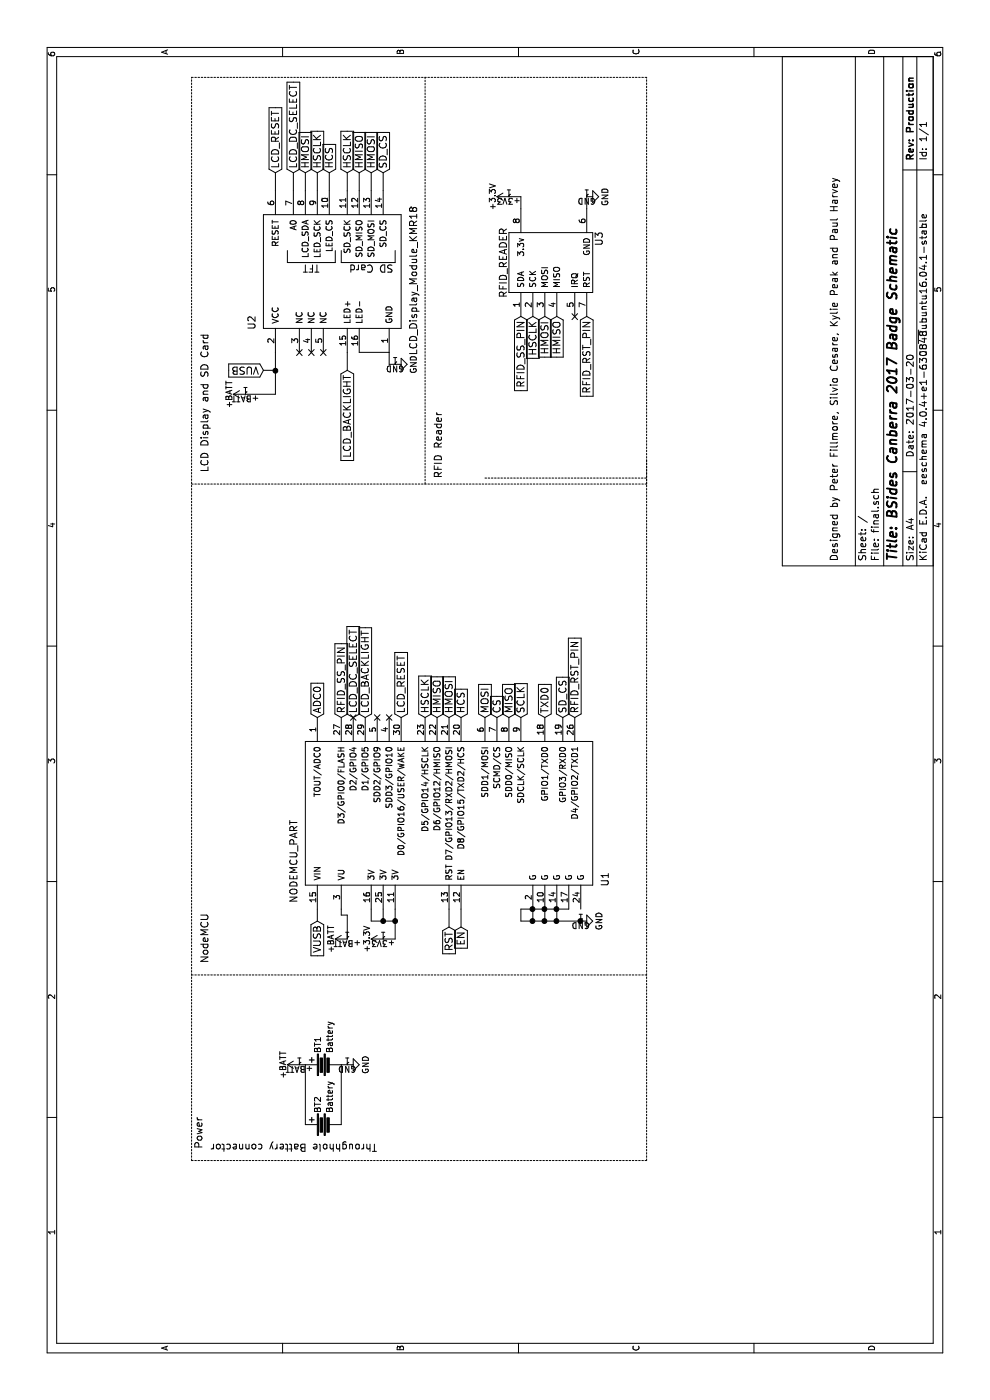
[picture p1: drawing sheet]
EESchema Schematic File Version 2
LIBS:power
LIBS:device
LIBS:transistors
LIBS:conn
LIBS:linear
LIBS:regul
LIBS:74xx
LIBS:cmos4000
LIBS:adc-dac
LIBS:memory
LIBS:xilinx
LIBS:microcontrollers
LIBS:dsp
LIBS:microchip
LIBS:analog_switches
LIBS:motorola
LIBS:texas
LIBS:intel
LIBS:audio
LIBS:interface
LIBS:digital-audio
LIBS:philips
LIBS:display
LIBS:cypress
LIBS:siliconi
LIBS:opto
LIBS:atmel
LIBS:contrib
LIBS:valves
LIBS:bsidesparts
EELAYER 25 0
EELAYER END
$Descr A4 11693 8268
encoding utf-8
Sheet 1 1
Title "BSides Canberra 2017 Badge Schematic"
Date "2017-03-20"
Rev "Production"
Comp ""
Comment1 "Designed by Peter Fillmore, Silvio Cesare, Kylie Peak and Paul Harvey"
Comment2 ""
Comment3 ""
Comment4 ""
$EndDescr
$Comp
L NODEMCU_PART U1
U 1 1
P 4300 2550
F 0 "U1" H 4350 50  60  0000 C CNN
F 1 "NODEMCU_PART" H 4500 2650 60  0000 C CNN
F 2 "bsidesbadge:NodeMCU_ThroughHole" H 4100 1750 60  0001 C CNN
F 3 "" H 4100 1750 60  0001 C CNN
	1    4300 2550
	1    0    0    -1  
$EndComp
$Comp
L RFID_READER U3
U 1 1
P 9750 4950
F 0 "U3" H 9800 4900 60  0000 C CNN
F 1 "RFID_READER" H 10000 5700 60  0000 C CNN
F 2 "Pin_Headers:Pin_Header_Straight_1x08_Pitch2.54mm" H 9750 5050 60  0001 C CNN
F 3 "" H 9750 5050 60  0001 C CNN
	1    9750 4950
	-1   0    0    -1  
$EndComp
Text GLabel 4000 2650 0    60   Input ~ 0
VUSB
Wire Wire Line
	4100 2650 4000 2650
$Comp
L +3.3V #PWR01
U 1 1
P 3850 3200
F 0 "#PWR01" H 3850 3050 50  0001 C CNN
F 1 "+3.3V" H 3850 3340 50  0000 C CNN
F 2 "" H 3850 3200 50  0000 C CNN
F 3 "" H 3850 3200 50  0000 C CNN
	1    3850 3200
	1    0    0    -1  
$EndComp
Wire Wire Line
	4100 3300 3850 3300
Wire Wire Line
	3850 3300 3850 3200
$Comp
L +BATT #PWR02
U 1 1
P 3850 2900
F 0 "#PWR02" H 3850 2750 50  0001 C CNN
F 1 "+BATT" H 3850 3040 50  0000 C CNN
F 2 "" H 3850 2900 50  0000 C CNN
F 3 "" H 3850 2900 50  0000 C CNN
	1    3850 2900
	1    0    0    -1  
$EndComp
Text GLabel 3950 3850 0    60   Input ~ 0
EN
Text GLabel 3950 3750 0    60   Input ~ 0
RST
Wire Wire Line
	4100 3750 3950 3750
$Comp
L GND #PWR03
U 1 1
P 4000 4850
F 0 "#PWR03" H 4000 4600 50  0001 C CNN
F 1 "GND" H 4000 4700 50  0000 C CNN
F 2 "" H 4000 4850 50  0000 C CNN
F 3 "" H 4000 4850 50  0000 C CNN
	1    4000 4850
	1    0    0    -1  
$EndComp
Wire Wire Line
	4100 4350 4100 4750
Wire Wire Line
	4100 4350 4000 4350
Wire Wire Line
	4000 4350 4000 4850
Text GLabel 5700 3850 2    60   Input ~ 0
HCS
Text GLabel 10250 2750 2    60   Input ~ 0
HCS
Text GLabel 5700 3350 2    60   Input ~ 0
LCD_RESET
Text GLabel 10250 2300 2    60   Input ~ 0
LCD_RESET
Text GLabel 5700 2950 2    60   Input ~ 0
LCD_DC_SELECT
Text GLabel 10250 2450 2    60   Input ~ 0
LCD_DC_SELECT
Text GLabel 5700 4550 2    60   Input ~ 0
TXD0
Text GLabel 8600 2900 0    60   Input ~ 0
LCD_BACKLIGHT
Text GLabel 5700 4800 2    60   Input ~ 0
RFID_RST_PIN
Text GLabel 9050 4900 0    60   Input ~ 0
RFID_RST_PIN
Text GLabel 5700 2850 2    60   Input ~ 0
RFID_SS_PIN
Text GLabel 9050 4350 0    60   Input ~ 0
RFID_SS_PIN
Text GLabel 5700 3550 2    60   Input ~ 0
HSCLK
Text GLabel 5700 3650 2    60   Input ~ 0
HMISO
Text GLabel 5700 3750 2    60   Input ~ 0
HMOSI
Text GLabel 9050 4450 0    60   Input ~ 0
HSCLK
Text GLabel 10250 2650 2    60   Input ~ 0
HSCLK
NoConn ~ 9050 4800
Text GLabel 9050 4550 0    60   Input ~ 0
HMOSI
Text GLabel 9050 4650 0    60   Input ~ 0
HMISO
Text GLabel 10250 3100 2    60   Input ~ 0
HMOSI
$Comp
L +3.3V #PWR04
U 1 1
P 10050 4250
F 0 "#PWR04" H 10050 4100 50  0001 C CNN
F 1 "+3.3V" H 10050 4390 50  0000 C CNN
F 2 "" H 10050 4250 50  0000 C CNN
F 3 "" H 10050 4250 50  0000 C CNN
	1    10050 4250
	1    0    0    -1  
$EndComp
$Comp
L GND #PWR05
U 1 1
P 10050 4900
F 0 "#PWR05" H 10050 4650 50  0001 C CNN
F 1 "GND" H 10050 4750 50  0000 C CNN
F 2 "" H 10050 4900 50  0000 C CNN
F 3 "" H 10050 4900 50  0000 C CNN
	1    10050 4900
	1    0    0    -1  
$EndComp
$Comp
L GND #PWR06
U 1 1
P 8650 3300
F 0 "#PWR06" H 8650 3050 50  0001 C CNN
F 1 "GND" H 8650 3150 50  0000 C CNN
F 2 "" H 8650 3300 50  0000 C CNN
F 3 "" H 8650 3300 50  0000 C CNN
	1    8650 3300
	1    0    0    -1  
$EndComp
$Comp
L +BATT #PWR07
U 1 1
P 8400 2050
F 0 "#PWR07" H 8400 1900 50  0001 C CNN
F 1 "+BATT" H 8400 2190 50  0000 C CNN
F 2 "" H 8400 2050 50  0000 C CNN
F 3 "" H 8400 2050 50  0000 C CNN
	1    8400 2050
	1    0    0    -1  
$EndComp
Text GLabel 5700 2650 2    60   Input ~ 0
ADC0
Text GLabel 5700 4700 2    60   Input ~ 0
SD_CS
Text GLabel 5700 3050 2    60   Input ~ 0
LCD_BACKLIGHT
Text GLabel 5700 4050 2    60   Input ~ 0
MOSI
Text GLabel 5700 4150 2    60   Input ~ 0
CS
Text GLabel 5700 4250 2    60   Input ~ 0
MISO
Text GLabel 5700 4350 2    60   Input ~ 0
SCLK
$Comp
L Battery BT1
U 1 1
P 2800 2700
F 0 "BT1" H 2900 2750 50  0000 L CNN
F 1 "Battery" H 2900 2650 50  0000 L CNN
F 2 "Connect:PINHEAD1-2" V 2800 2740 50  0001 C CNN
F 3 "" V 2800 2740 50  0000 C CNN
	1    2800 2700
	1    0    0    -1  
$EndComp
$Comp
L +BATT #PWR08
U 1 1
P 2800 2500
F 0 "#PWR08" H 2800 2350 50  0001 C CNN
F 1 "+BATT" H 2800 2640 50  0000 C CNN
F 2 "" H 2800 2500 50  0000 C CNN
F 3 "" H 2800 2500 50  0000 C CNN
	1    2800 2500
	1    0    0    -1  
$EndComp
$Comp
L GND #PWR09
U 1 1
P 2800 2900
F 0 "#PWR09" H 2800 2650 50  0001 C CNN
F 1 "GND" H 2800 2750 50  0000 C CNN
F 2 "" H 2800 2900 50  0000 C CNN
F 3 "" H 2800 2900 50  0000 C CNN
	1    2800 2900
	1    0    0    -1  
$EndComp
Wire Wire Line
	4100 4450 4000 4450
Connection ~ 4000 4450
Connection ~ 4100 4450
Wire Wire Line
	4100 4550 4000 4550
Connection ~ 4000 4550
Connection ~ 4100 4550
Wire Wire Line
	4100 4650 4000 4650
Connection ~ 4000 4650
Connection ~ 4100 4650
Connection ~ 4000 4850
Wire Wire Line
	2800 2550 2800 2500
Wire Wire Line
	2800 2850 2800 2900
Wire Wire Line
	4100 3100 4000 3100
Wire Wire Line
	4000 3100 4000 3300
Connection ~ 4000 3300
Wire Wire Line
	4100 3200 4000 3200
Connection ~ 4000 3200
Text GLabel 10250 2550 2    60   Input ~ 0
HMOSI
Text GLabel 10250 3000 2    60   Input ~ 0
HMISO
Text GLabel 10250 2900 2    60   Input ~ 0
HSCLK
Text GLabel 10250 3200 2    60   Input ~ 0
SD_CS
NoConn ~ 5700 2950
NoConn ~ 5700 3250
Text GLabel 8600 2200 1    60   Input ~ 0
VUSB
$Comp
L LCD_Display_KMR-18SPI U2
U 1 1
P 8950 2200
F 0 "U2" H 9000 2300 60  0000 C CNN
F 1 "LCD_Display_Module_KMR18" H 9350 950 60  0000 C CNN
F 2 "" H 8950 2300 60  0001 C CNN
F 3 "" H 8950 2300 60  0001 C CNN
	1    8950 2200
	1    0    0    -1  
$EndComp
$Comp
L Battery BT2
U 1 1
P 2300 2700
F 0 "BT2" H 2400 2750 50  0000 L CNN
F 1 "Battery" H 2400 2650 50  0000 L CNN
F 2 "bsidesbadge:2470_AAA_Battery_Holder" V 2300 2740 50  0001 C CNN
F 3 "" V 2300 2740 50  0000 C CNN
	1    2300 2700
	1    0    0    -1  
$EndComp
Wire Wire Line
	2800 2550 2300 2550
Wire Wire Line
	2800 2850 2300 2850
Text Notes 2150 3150 1    60   ~ 0
Throughhole Battery connector
Wire Wire Line
	8750 2300 8400 2300
Wire Wire Line
	8400 2300 8400 2050
Wire Wire Line
	8600 2200 8600 2300
Connection ~ 8600 2300
NoConn ~ 8750 2500
NoConn ~ 8750 2600
NoConn ~ 8750 2700
Wire Wire Line
	8750 2900 8600 2900
Wire Wire Line
	8750 3000 8750 3250
Wire Wire Line
	8750 3250 8650 3250
Wire Wire Line
	8650 3250 8650 3300
Wire Wire Line
	10250 3200 10100 3200
Wire Wire Line
	10250 3100 10100 3100
Wire Wire Line
	10250 3000 10100 3000
Wire Wire Line
	10250 2900 10100 2900
Wire Wire Line
	10250 2750 10100 2750
Wire Wire Line
	10250 2650 10100 2650
Wire Wire Line
	10250 2550 10100 2550
Wire Wire Line
	10250 2450 10100 2450
Wire Wire Line
	10250 2300 10100 2300
Wire Wire Line
	10050 4250 10050 4350
Wire Wire Line
	10050 4350 9950 4350
Wire Wire Line
	10050 4900 9950 4900
Wire Wire Line
	4100 3850 3950 3850
Wire Wire Line
	4100 2850 4050 2850
Wire Wire Line
	4050 2850 4050 2900
Wire Wire Line
	4050 2900 3850 2900
NoConn ~ 5700 3150
Wire Notes Line
	7650 1600 7650 5400
Wire Notes Line
	7650 3550 11050 3550
Wire Notes Line
	11050 5400 11050 1600
Wire Notes Line
	2000 1600 11050 1600
Text Notes 7750 1750 0    60   ~ 0
LCD Display and SD Card
Wire Notes Line
	7700 4050 7700 5400
Wire Notes Line
	2000 5400 11050 5400
Wire Notes Line
	7650 5400 7850 5400
Text Notes 7700 3700 0    60   ~ 0
RFID Reader
Wire Notes Line
	3550 1600 3550 5400
Text Notes 3650 1750 0    60   ~ 0
NodeMCU
Wire Notes Line
	2000 1600 2000 5400
Text Notes 2100 1700 0    60   ~ 0
Power
$EndSCHEMATC
